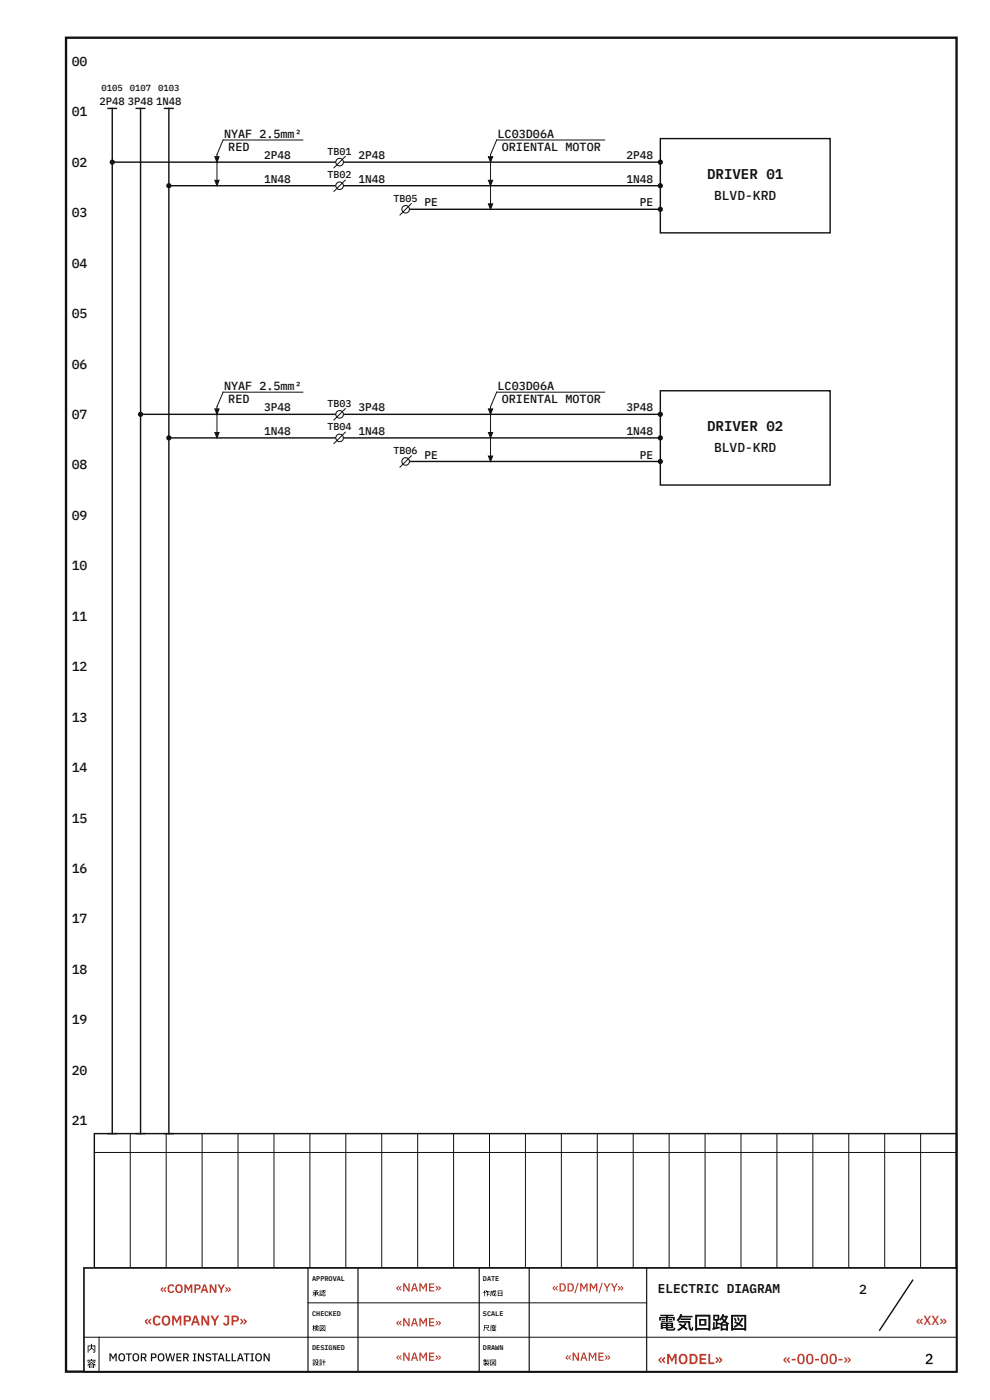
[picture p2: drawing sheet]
<svg xmlns="http://www.w3.org/2000/svg" width="210mm" height="297mm" viewBox="0 0 210 297" stroke-linecap="round" stroke-linejoin="round" font-family="sans-serif">
<path d="M14 8h188.8v283h-188.8z" fill="none" stroke="#111" stroke-width=".5"/>
<path d="M20 240.5h182.8v28.5h-182.8z" fill="none" stroke="#111" stroke-width=".3"/>
<g fill="none" stroke="#111" stroke-width=".21">
<path d="M20 244.5h182.8M27.6 240.5v28.5M35.2 240.5v28.5M42.8 240.5v28.5M50.5 240.5v28.5M58.1 240.5v28.5M65.7 240.5v28.5M73.3 240.5v28.5M80.9 240.5v28.5M88.5 240.5v28.5M96.2 240.5v28.5M103.8 240.5v28.5"/>
<path d="M111.4 240.5v28.5M119 240.5v28.5M126.6 240.5v28.5M134.2 240.5v28.5M141.9 240.5v28.5M149.5 240.5v28.5M157.1 240.5v28.5M164.7 240.5v28.5M172.3 240.5v28.5M179.9 240.5v28.5M187.6 240.5v28.5M195.2 240.5v28.5"/>
</g>
<path d="M17.8 269h185v22h-185z" fill="#fff"/>
<path d="M17.8 269h185v22h-185z" fill="none" stroke="#111" stroke-width=".35"/>
<path d="M65.3 269v22M75.9 269v22M101.6 269v22M112.2 269v22M137.1 269v22" fill="none" stroke="#111" stroke-width=".25"/>
<path d="M65.3 276.4h71.8M17.8 283.7h185M21 283.7v7.3" fill="none" stroke="#111" stroke-width=".21"/>
<path d="M22.9 23h1.8M23.8 23v217.5M23.8 34.4h116.2M28.9 23h1.8M29.8 23v217.5M34.9 23h1.8M35.8 23v217.5M22.9 240.5h1.8M28.9 240.5h1.8M34.9 240.5h1.8M193.5 271.6l-7 10.6" fill="none" stroke="#111" stroke-width=".3"/>
<circle cx="23.8" cy="34.4" r=".55" fill="#111"/>
<path d="M35.8 39.4h104.2" fill="none" stroke="#111" stroke-width=".3"/>
<circle cx="35.8" cy="39.4" r=".55" fill="#111"/>
<path d="M86 44.4h54" fill="none" stroke="#111" stroke-width=".3"/>
<path d="M140 29.4h36v20h-36z" fill="#fff"/>
<path d="M140 29.4h36v20h-36z" fill="none" stroke="#111" stroke-width=".3"/>
<g fill="#111">
<circle cx="140" cy="34.4" r=".55"/>
<circle cx="140" cy="39.4" r=".55"/>
<circle cx="140" cy="44.4" r=".55"/>
</g>
<path d="M46 32.8v5.7" fill="none" stroke="#111" stroke-width=".21"/>
<path d="M45.5 33.3h.9l-.4 1.1z" fill="#111"/>
<path d="M45.5 33.3h.9l-.4 1.1z" fill="none" stroke="#111" stroke-width=".21"/>
<path d="M45.5 38.3h.9l-.4 1.1z" fill="#111"/>
<path d="M45.5 38.3h.9l-.4 1.1zM64.2 29.7h-16.9l-1.3 3.1M104 32.8v10.7" fill="none" stroke="#111" stroke-width=".21"/>
<path d="M103.5 33.3h.9l-.4 1.1z" fill="#111"/>
<path d="M103.5 33.3h.9l-.4 1.1z" fill="none" stroke="#111" stroke-width=".21"/>
<path d="M103.5 38.3h.9l-.4 1.1z" fill="#111"/>
<path d="M103.5 38.3h.9l-.4 1.1z" fill="none" stroke="#111" stroke-width=".21"/>
<path d="M103.5 43.3h.9l-.4 1.1z" fill="#111"/>
<path d="M128.2 29.7h-22.9l-1.3 3.1M103.5 43.3h.9l-.4 1.1z" fill="none" stroke="#111" stroke-width=".21"/>
<circle cx="72" cy="34.4" r=".8" fill="#fff"/>
<circle cx="72" cy="34.4" r=".8" fill="none" stroke="#111" stroke-width=".22"/>
<path d="M73.2 33.2l-2.4 2.4" fill="none" stroke="#111" stroke-width=".21"/>
<circle cx="72" cy="39.4" r=".8" fill="#fff"/>
<circle cx="72" cy="39.4" r=".8" fill="none" stroke="#111" stroke-width=".22"/>
<path d="M73.2 38.2l-2.4 2.4" fill="none" stroke="#111" stroke-width=".21"/>
<circle cx="86" cy="44.4" r=".8" fill="#fff"/>
<circle cx="86" cy="44.4" r=".8" fill="none" stroke="#111" stroke-width=".22"/>
<path d="M87.2 43.2l-2.4 2.4" fill="none" stroke="#111" stroke-width=".21"/>
<path d="M29.8 87.9h110.2" fill="none" stroke="#111" stroke-width=".3"/>
<circle cx="29.8" cy="87.9" r=".55" fill="#111"/>
<path d="M35.8 92.9h104.2" fill="none" stroke="#111" stroke-width=".3"/>
<circle cx="35.8" cy="92.9" r=".55" fill="#111"/>
<path d="M86 97.9h54" fill="none" stroke="#111" stroke-width=".3"/>
<path d="M140 82.9h36v20h-36z" fill="#fff"/>
<path d="M140 82.9h36v20h-36z" fill="none" stroke="#111" stroke-width=".3"/>
<g fill="#111">
<circle cx="140" cy="87.9" r=".55"/>
<circle cx="140" cy="92.9" r=".55"/>
<circle cx="140" cy="97.9" r=".55"/>
</g>
<path d="M46 86.3v5.7" fill="none" stroke="#111" stroke-width=".21"/>
<path d="M45.5 86.8h.9l-.4 1.1z" fill="#111"/>
<path d="M45.5 86.8h.9l-.4 1.1z" fill="none" stroke="#111" stroke-width=".21"/>
<path d="M45.5 91.8h.9l-.4 1.1z" fill="#111"/>
<path d="M45.5 91.8h.9l-.4 1.1zM64.2 83.2h-16.9l-1.3 3.1M104 86.3v10.7" fill="none" stroke="#111" stroke-width=".21"/>
<path d="M103.5 86.8h.9l-.4 1.1z" fill="#111"/>
<path d="M103.5 86.8h.9l-.4 1.1z" fill="none" stroke="#111" stroke-width=".21"/>
<path d="M103.5 91.8h.9l-.4 1.1z" fill="#111"/>
<path d="M103.5 91.8h.9l-.4 1.1z" fill="none" stroke="#111" stroke-width=".21"/>
<path d="M103.5 96.8h.9l-.4 1.1z" fill="#111"/>
<path d="M103.5 96.8h.9l-.4 1.1zM128.2 83.2h-22.9l-1.3 3.1" fill="none" stroke="#111" stroke-width=".21"/>
<circle cx="72" cy="87.9" r=".8" fill="#fff"/>
<circle cx="72" cy="87.9" r=".8" fill="none" stroke="#111" stroke-width=".22"/>
<path d="M73.2 86.7l-2.4 2.4" fill="none" stroke="#111" stroke-width=".21"/>
<circle cx="72" cy="92.9" r=".8" fill="#fff"/>
<circle cx="72" cy="92.9" r=".8" fill="none" stroke="#111" stroke-width=".22"/>
<path d="M73.2 91.7l-2.4 2.4" fill="none" stroke="#111" stroke-width=".21"/>
<circle cx="86" cy="97.9" r=".8" fill="#fff"/>
<circle cx="86" cy="97.9" r=".8" fill="none" stroke="#111" stroke-width=".22"/>
<path d="M87.2 96.7l-2.4 2.4" fill="none" stroke="#111" stroke-width=".21"/>
<text font-size="3.8" fill="#111" x="139.5" y="282">電気回路図</text>
<g font-size="3.1" fill="#c0392b">
<text x="139.5" y="289.4">«MODEL»</text>
<text x="166" y="289.4">«-00-00-»</text>
</g>
<text font-size="3.1" fill="#111" x="196.1" y="289.4">2</text>
<g font-size="3" fill="#111">
<text x="149.9" y="37.9">DRIVER 01</text>
<text x="149.9" y="91.4">DRIVER 02</text>
</g>
<text font-size="3" fill="#c0392b" x="30.6" y="281.2">«COMPANY JP»</text>
<g font-size="2.8" fill="#111">
<text x="15.2" y="14">00</text>
<text x="15.2" y="24.7">01</text>
<text x="15.2" y="35.4">02</text>
<text x="15.2" y="46.1">03</text>
<text x="15.2" y="56.8">04</text>
<text x="15.2" y="67.5">05</text>
<text x="15.2" y="78.2">06</text>
<text x="15.2" y="88.9">07</text>
<text x="15.2" y="99.6">08</text>
<text x="15.2" y="110.3">09</text>
<text x="15.2" y="121">10</text>
<text x="15.2" y="131.7">11</text>
<text x="15.2" y="142.4">12</text>
<text x="15.2" y="153.1">13</text>
<text x="15.2" y="163.8">14</text>
<text x="15.2" y="174.5">15</text>
<text x="15.2" y="185.2">16</text>
<text x="15.2" y="195.9">17</text>
<text x="15.2" y="206.6">18</text>
<text x="15.2" y="217.3">19</text>
<text x="15.2" y="228">20</text>
<text x="15.2" y="238.7">21</text>
<text x="182.2" y="274.6">2</text>
</g>
<text font-size="2.8" fill="#c0392b" x="194.1" y="281">«XX»</text>
<g font-size="2.7" fill="#111">
<text x="151.4" y="42.4">BLVD-KRD</text>
<text x="151.4" y="95.9">BLVD-KRD</text>
<text x="139.5" y="274.3">ELECTRIC DIAGRAM</text>
</g>
<text font-size="2.6" fill="#c0392b" x="34" y="274.3">«COMPANY»</text>
<g font-size="2.5" fill="#111">
<text x="47.5" y="29.2">NYAF 2.5mm²</text>
<text x="105.5" y="29.2">LC03D06A</text>
<text x="48.4" y="32.1">RED</text>
<text x="106.4" y="32.1">ORIENTAL MOTOR</text>
<text x="47.5" y="82.7">NYAF 2.5mm²</text>
<text x="105.5" y="82.7">LC03D06A</text>
<text x="48.4" y="85.6">RED</text>
<text x="106.4" y="85.6">ORIENTAL MOTOR</text>
</g>
<g font-size="2.5" fill="#c0392b">
<text x="83.9" y="274">«NAME»</text>
<text x="117.1" y="274">«DD/MM/YY»</text>
<text x="83.9" y="281.4">«NAME»</text>
<text x="83.9" y="288.7">«NAME»</text>
<text x="119.8" y="288.7">«NAME»</text>
</g>
<g font-size="2.4" fill="#111">
<text x="56" y="33.8">2P48</text>
<text x="76" y="33.8">2P48</text>
<text x="132.8" y="33.8">2P48</text>
<text x="56" y="38.8">1N48</text>
<text x="76" y="38.8">1N48</text>
<text x="132.8" y="38.8">1N48</text>
<text x="90" y="43.8">PE</text>
<text x="135.6" y="43.8">PE</text>
<text x="56" y="87.3">3P48</text>
<text x="76" y="87.3">3P48</text>
<text x="132.8" y="87.3">3P48</text>
<text x="56" y="92.3">1N48</text>
<text x="76" y="92.3">1N48</text>
<text x="132.8" y="92.3">1N48</text>
<text x="90" y="97.3">PE</text>
<text x="135.6" y="97.3">PE</text>
<text x="23" y="288.8">MOTOR POWER INSTALLATION</text>
</g>
<g font-size="2.2" fill="#111">
<text x="21.1" y="22.2">2P48</text>
<text x="27.1" y="22.2">3P48</text>
<text x="33.1" y="22.2">1N48</text>
</g>
<g font-size="2.1" fill="#111">
<text x="69.4" y="32.8">TB01</text>
<text x="69.4" y="37.8">TB02</text>
<text x="83.4" y="42.8">TB05</text>
<text x="69.4" y="86.3">TB03</text>
<text x="69.4" y="91.3">TB04</text>
<text x="83.4" y="96.3">TB06</text>
</g>
<g font-size="2" fill="#111">
<text x="18.4" y="286.8">内</text>
<text x="18.4" y="290">容</text>
</g>
<g font-size="1.9" fill="#111">
<text x="21.5" y="19.4">0105</text>
<text x="27.5" y="19.4">0107</text>
<text x="33.5" y="19.4">0103</text>
</g>
<g font-size="1.4" fill="#111">
<text x="66.2" y="271.8">APPROVAL</text>
<text x="66.2" y="274.9">承認</text>
<text x="102.4" y="271.8">DATE</text>
<text x="102.4" y="274.9">作成日</text>
<text x="66.2" y="279.2">CHECKED</text>
<text x="102.4" y="279.2">SCALE</text>
<text x="66.2" y="282.3">検図</text>
<text x="66.2" y="286.5">DESIGNED</text>
<text x="102.4" y="282.3">尺度</text>
<text x="102.4" y="286.5">DRAWN</text>
<text x="66.2" y="289.6">設計</text>
<text x="102.4" y="289.6">製図</text>
</g>
</svg>
